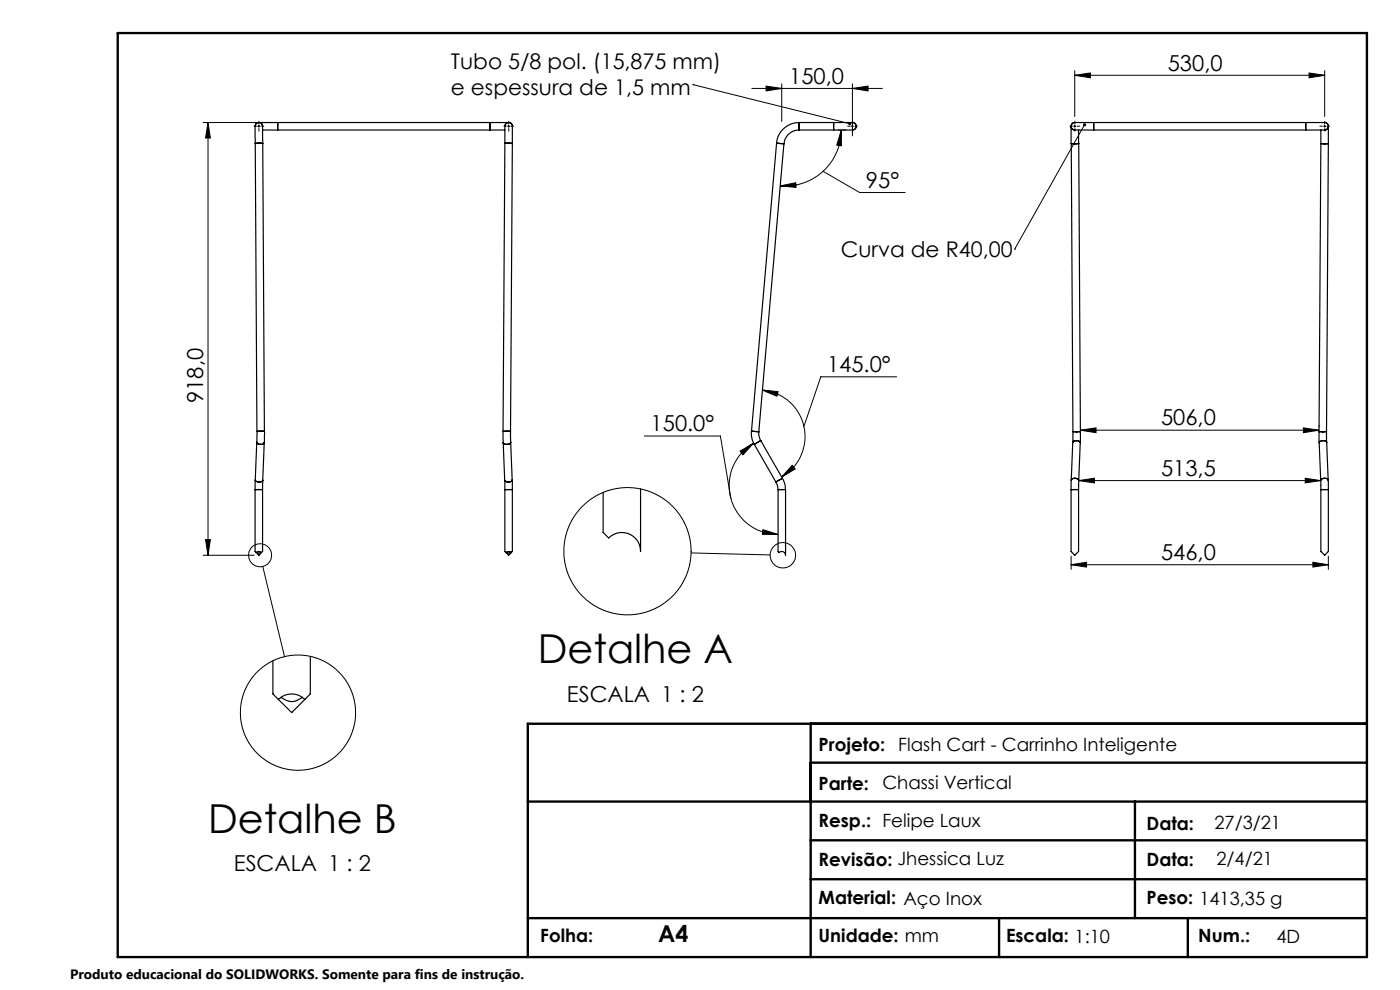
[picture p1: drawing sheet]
<svg xmlns="http://www.w3.org/2000/svg" width="297mm" height="210mm" viewBox="0 0 297 210" stroke-linecap="round" stroke-linejoin="round" font-family="sans-serif">
<g fill="none" stroke="#000" stroke-width=".21">
<path d="M147 17.9h.1M147 17.9l33.3 8.3M159.5 18.8h27.7M162.5 18.3l3.3 .5-3.3 .5zM165.8 17.8v8M180.8 18.8l3.4-.5v1zM180.8 17.8v11M228 16l3.3-.5v1zM228 15v9.7M228 16h53M277.7 15.5l3.3 .5-3.3 .5zM281 15v9.7"/>
<path d="M43.1 26h14.8M44.1 26l.5 3.3h-1zM44.1 26v91.8M54.6 26.8h.6M54.9 26.5v.5M107.7 26.8h.5M107.9 26.5v.5M165.5 39.4l3.3-.6 .1 .9zM174.6 36.3l7.8 4.5h9.6M177.8 27.6h1.7M178.5 27.6v3.3l-1-.1zM178.5 27.6a12 12 0 0 1-13 11.8"/>
<path d="M180.6 26.8h.5M227.8 26.8h.4M228 26.5v.5M230.1 26.4l-14.8 26.4M280.8 26.8h.5M281 26.5v.5M215.3 52.8h.1M190.2 79.9h-16.1l-3.6 10.6M136.7 92.5h16.1l2.2 13.2M157 95.7l2.9-1.7-2.3 2.5zM159.9 94a10.4 10.4 0 0 0-4.9 11.7 10.4 10.4 0 0 0 10.1 7.7M161.7 82.8l3.4 .3-.3 1z"/>
<path d="M161.7 82.8a9.9 9.9 0 0 1 8.8 7.7 9.9 9.9 0 0 1-4.7 10.7M168.1 98.7l.6 .8-2.9 1.7zM229.2 91.3l3.3-.5v1zM229.2 90.3v.2M229.2 91.3h50.6M276.5 90.8l3.3 .5-3.3 .5zM279.8 90.3v.2M43.1 117.8h10.8M43.6 114.5h1l-.5 3.3zM146.6 117.3l16.8 .4M161.9 112.4l3.2 1-3.4-.1zM227.2 119.8l3.3-.5v1z"/>
<path d="M227.2 118v2.8M227.2 119.8h54.6M228.8 101.9l3.4-.4v.9zM228.8 102.9h.1M228.8 101.9h51.4M276.9 101.5l3.3 .4-3.3 .5zM278.5 119.3l3.3 .5-3.3 .5zM280.2 102.9h.1M281.8 118v2.8M55.7 120.1l4.7 19.2"/>
<circle cx="55.2" cy="117.8" r="2.43"/>
<circle cx="133.1" cy="116.9" r="13.5"/>
<circle cx="166.1" cy="117.8" r="2.68"/>
<circle cx="63.2" cy="151.2" r="12.2"/>
</g>
<g fill="none" stroke="#000" stroke-width=".21" stroke-dasharray="15.2 1.3 1.3 1.3">
<path d="M54.4 26.8h-.5M54.9 26.3v-.6M54.9 27.3v.5M55.4 26.8h.6M107.4 26.8h-.5M107.9 26.3v-.6M107.9 27.3v.5M108.4 26.8h.6M180.4 26.8h-.6M180.9 26.3v-.6M180.9 27.3v.5M181.4 26.8h.5"/>
<path d="M227.5 26.8h-.5M228 26.3v-.6M228 27.3v.5M228.5 26.8h.6M280.5 26.8h-.5M281 26.3v-.6M281 27.3v.5M281.5 26.8h.6"/>
</g>
<path d="M25 7h265v196h-265zM172 153.5v49.5M290 153.5h-178v49.5M112 170h178M172 161.8h118M172 178.3h118M240.8 170v24.8M172 186.5h118M211.9 194.8v8.2M252 194.8v8.2M290 194.8h-178" fill="none" stroke="#000" stroke-width=".5"/>
<g fill="#000">
<path d="M162.5 18.3l3.3 .5-3.3 .5zM180.8 18.8l3.4-.5v1zM157 95.7l2.9-1.7-2.3 2.5zM161.9 112.4l3.2 1-3.4-.1zM168.1 98.7l.6 .8-2.9 1.7zM161.7 82.8l3.4 .3-.3 1zM165.5 39.4l3.3-.6 .1 .9zM178.5 27.6v3.3l-1-.1zM227.2 119.8l3.3-.5v1zM278.5 119.3l3.3 .5-3.3 .5z"/>
<path d="M277.7 15.5l3.3 .5-3.3 .5zM228 16l3.3-.5v1z"/>
<path d="M180 26a.34 .34 0 0 0 .1 .5 .34 .34 0 0 0 .5-.2l-.3-.1 .3 .1a.34 .34 0 0 0-.2-.4 .34 .34 0 0 0-.4 .1zM229.9 26.2a.34 .34 0 0 0 0 .5 .34 .34 0 0 0 .5 0 .34 .34 0 0 0-.1-.5l-.2 .2 .2-.2z"/>
<path d="M276.5 90.8l3.3 .5-3.3 .5zM229.2 91.3l3.3-.5v1z"/>
<path d="M43.6 114.5h1l-.5 3.3zM44.1 26l.5 3.3h-1z"/>
<path d="M228.8 101.9l3.4-.4v.9zM276.9 101.5l3.3 .4-3.3 .5z"/>
</g>
<g fill="none" stroke="#000" stroke-width=".25">
<path d="M54.1 26.8l.1 3.6M54.2 30.4h1.5M54.2 30.4l.3 61.1M54.9 26h4M54.9 26a.77 .77 0 0 1 .8 .8M54.9 26a.78 .78 0 0 0-.8 .8M55.7 26.8v3.6M55.7 27.6h3.2M55.7 26.8a.79 .79 0 0 0-.8-.8 .79 .79 0 0 0-.8 .8M55.7 30.4l.4 61.1M58.9 26v1.6M58.9 27.6h45"/>
<path d="M58.9 26h45M103.9 26h4M103.9 27.6h3.2M103.9 26v1.6M107.1 26.8v3.6M107.1 26.8a.79 .79 0 0 1 .8-.8 .79 .79 0 0 1 .8 .8M107.1 30.4h1.6M107.1 30.4l-.4 61.1M107.9 26a.78 .78 0 0 1 .8 .8M107.9 26a.85 .85 0 0 0-.8 .8M108.7 26.8v3.6M108.7 30.4l-.4 61.1"/>
<path d="M164.7 30.4l1.6 .1M164.7 30.4l-5.3 61.1M166.3 30.5l-5.3 61.1M169.5 26a4.8 4.8 0 0 0-4.8 4.4M169.5 27.6a3.3 3.3 0 0 0-3.2 2.9M169.5 26v1.6M169.5 27.6h7.3M169.5 26h7.3M176.8 26h4M176.8 27.6h4M176.8 26v1.6M180.8 26a.79 .79 0 0 1 .8 .8 .79 .79 0 0 1-.8 .8"/>
<path d="M227.2 26.8l.1 3.6M227.3 30.4h1.5M227.3 30.4l.3 61.1M228 26h4M228 27.6h4M228 26a.79 .79 0 0 0-.8 .8 .79 .79 0 0 0 .8 .8M228.8 27.6v2.8M228.8 30.4l.4 61.1M232 26v1.6M232 27.6h45M232 26h45M277 26h4"/>
<path d="M277 27.6h4M277 26v1.6M280.2 27.6v2.8M280.2 30.4h1.6M280.2 30.4l-.4 61.1M281 26a.79 .79 0 0 1 .8 .8 .79 .79 0 0 1-.8 .8M281.8 26.8v3.6M281.8 30.4l-.4 61.1M54.5 93.8a1.01 1.01 0 0 0 1.6 .1M54.5 93.8a1 1 0 0 0 1.6 .1M54.5 93.8l-.3 8M54.5 91.5v2.3"/>
<path d="M54.5 91.5h1.6M56.1 93.9l-.4 8M56.1 91.5v2.4M106.7 91.5l.1 2.4M106.7 91.5h1.6M106.8 93.9l.3 8M108.3 91.5v2.3M108.3 93.8a1 1 0 0 1-1.5 .1M108.3 93.8a1.01 1.01 0 0 1-1.5 .1M108.3 93.8l.4 8M159.4 91.5a4.7 4.7 0 0 0 .6 2.8M159.4 91.5l1.6 .1"/>
<path d="M160 94.3l4.6 8M161 91.6v.9l.4 1M161.4 93.5l-1.4 .8M161.4 93.5l4.6 8M227.6 93.8a1.01 1.01 0 0 1 1.6 .1M227.6 93.8a.99 .99 0 0 1 1.6 .1M227.6 93.8l-.3 8M227.6 91.5v2.3M227.6 91.5h1.6M229.2 93.9l-.4 8M229.2 91.5v2.4M279.8 91.5l.1 2.4"/>
<path d="M279.8 91.5h1.6M279.9 93.9l.3 8M281.4 91.5v2.3M281.4 93.8a1.03 1.03 0 0 0-1.5 .1M281.4 93.8a1.01 1.01 0 0 0-1.5 .1M281.4 93.8l.4 8M54.1 103.8v13.2l.3 .2M54.1 103.8h1.6M54.2 101.8l-.1 2M54.2 101.8a.98 .98 0 0 0 1.5 .1M54.2 101.8a.97 .97 0 0 0 1.5 .1M54.4 117.2l.5 .6 .6-.6"/>
<path d="M54.4 117.2a.73 .73 0 0 1 1.1 0M54.5 117.1l.3 .2 .6-.2M55.7 103.8v13.2l-.2 .2M55.7 101.9v1.9M107.1 101.9v1.9M107.1 103.8h1.6M107.1 103.8v13.2l.3 .2M107.4 117.2l.5 .6 .6-.6M107.4 117.2a.85 .85 0 0 1 1.1 0M108.4 117.1l-.5 .2-.4-.2M108.7 101.8v2M108.7 101.8a.97 .97 0 0 1-1.6 .1"/>
<path d="M108.7 101.8a.98 .98 0 0 1-1.6 .1M108.7 103.8v13.2l-.2 .2M135.9 103.7v13.2a4 4 0 0 0-2.5-3.6 4 4 0 0 0-4.3 .8l-1.1-1.1v-8.6M164.6 102.3l.3 .7 .2 .8M165.1 103.8h1.6M165.1 103.8v13.2l.2 .2a.8 .8 0 0 1 .9-.2 .8 .8 0 0 1 .5 .8v-14M166 101.5l.4 1 .3 1.3M166 101.5l-1.4 .8M227.2 103.8h1.6M227.2 103.8v13.2l.8 .8 .8-.8v-13.2M227.3 101.8l-.1 2M227.3 101.8a.96 .96 0 0 1 1.5 .1"/>
<path d="M227.3 101.8a.98 .98 0 0 1 1.5 .1M228.8 101.9v1.9M280.2 101.9v1.9M280.2 103.8v13.2l.8 .8 .8-.8v-13.2M280.2 103.8h1.6M281.8 101.8v2M281.8 101.8a.98 .98 0 0 0-1.6 .1M281.8 101.8a.96 .96 0 0 0-1.6 .1M65.8 139.2v8l-3.9 4-2.8-2.8M57.9 140.2v7l1.2 1.2M59.1 148.4a4 4 0 0 1 5.6 0M64.1 147.9a3.2 3.2 0 0 1-4.4 0"/>
</g>
<g font-size="8.5">
<text x="114.1" y="140.7">Detalhe A</text>
<text x="44.2" y="176.7">Detalhe B</text>
</g>
<text font-size="4.9" x="139.6" y="199.9">A4</text>
<g font-size="4.7">
<text x="167.4" y="17.7">150,0</text>
<text x="247.7" y="15">530,0</text>
<text x="183.7" y="39.8">95°</text>
<text x="175.5" y="78.9">145.0°</text>
<text x="43.1" y="85.5" transform="rotate(-90 43.1 85.5)">918,0</text>
<text x="138" y="91.4">150.0°</text>
<text x="246.3" y="90.2">506,0</text>
<text x="246.3" y="100.9">513,5</text>
<text x="246.3" y="118.8">546,0</text>
<text x="120.3" y="148.9">ESCALA 1 : 2</text>
<text x="49.6" y="184.9">ESCALA 1 : 2</text>
</g>
<g font-size="4.6">
<text x="95.7" y="14.6">Tubo 5/8 pol. (15,875 mm)</text>
<text x="95.7" y="20.2">e espessura de 1,5 mm</text>
<text x="178.4" y="54.6">Curva de R40,00</text>
</g>
<g font-size="3.9">
<text x="173.7" y="159.2">Projeto:</text>
<text x="190.6" y="159.2">Flash Cart - Carrinho Inteligente</text>
<text x="173.7" y="167.6">Parte:</text>
<text x="187.2" y="167.3">Chassi Vertical</text>
<text x="173.7" y="175.4">Resp.: Felipe Laux</text>
<text x="243.2" y="176.1">Data:</text>
<text x="257.6" y="175.8">27/3/21</text>
<text x="173.7" y="183.7">Revisão: Jhessica Luz</text>
<text x="243.2" y="183.7">Data:</text>
<text x="258.1" y="183.6">2/4/21</text>
<text x="173.7" y="191.7">Material: Aço Inox</text>
<text x="243.2" y="191.7">Peso: 1413,35 g</text>
<text x="114.6" y="199.9">Folha:</text>
<text x="173.7" y="199.9">Unidade: mm</text>
<text x="213.4" y="199.9">Escala: 1:10</text>
<text x="254.2" y="199.9">Num.:</text>
<text x="270.8" y="199.9">4D</text>
</g>
<text font-size="2.9" x="14.9" y="207.6">Produto educacional do SOLIDWORKS. Somente para fins de instrução.</text>
</svg>
